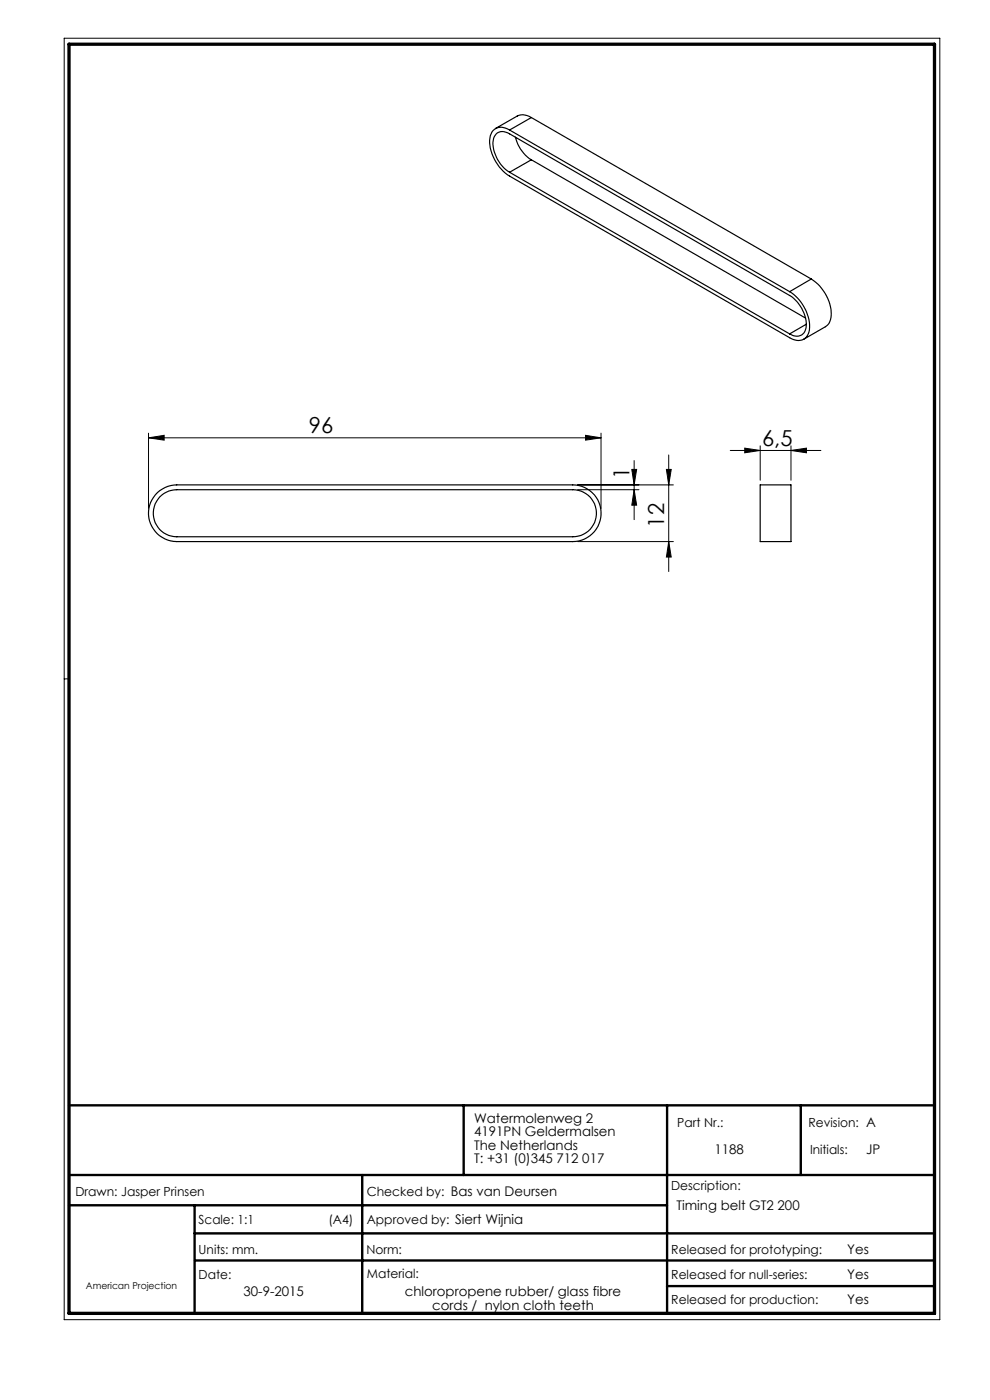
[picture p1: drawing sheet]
<svg xmlns="http://www.w3.org/2000/svg" width="210mm" height="297mm" viewBox="0 0 210 297" stroke-linecap="round" stroke-linejoin="round" font-family="sans-serif">
<g fill="none" stroke="#000" stroke-width=".21">
<path d="M13.6 8.1h185.8v271.9h-185.8zM31.5 92.9l3.3-.5v1zM31.5 91.9v16M31.5 92.9h96M124.2 92.4l3.3 .5-3.3 .5zM127.5 91.9v16M134 99.6h1l-.5 3.3zM134.5 97.7v12.5M141.4 99.6h1l-.5 3.3zM141.9 96.5v24.7M154.9 95.6h19.2M158 95.1l3.3 .5-3.3 .5z"/>
<path d="M161.3 94.6v7.3M167.8 95.6l3.3-.5v1zM167.8 94.6v7.3M122.5 114.9h20.3M122.5 102.9h20.3M122.5 103.9h13M134.5 103.9l.5 3.3h-1zM141.9 114.9l.5 3.3h-1zM14.6 144h-1"/>
</g>
<path d="M14.6 234.5h183.6M98.4 234.5v14.8M141.5 234.5v44.1M169.9 234.5v14.8M14.6 249.3h183.6M14.6 255.7h126.9M41.3 255.7v22.9M76.8 249.3v29.3M41.3 261.7h156.9M41.4 267.4h156.8M141.5 272.8h56.7" fill="none" stroke="#000" stroke-width=".5"/>
<path d="M14.6 9.4h183.6v269.2h-183.6z" fill="none" stroke="#000" stroke-width=".7"/>
<g fill="#000">
<path d="M124.2 92.4l3.3 .5-3.3 .5zM31.5 92.9l3.3-.5v1z"/>
<path d="M158 95.1l3.3 .5-3.3 .5zM167.8 95.6l3.3-.5v1z"/>
<path d="M141.9 114.9l.5 3.3h-1zM141.4 99.6h1l-.5 3.3zM134.5 103.9l.5 3.3h-1zM134 99.6h1l-.5 3.3z"/>
</g>
<g fill="none" stroke="#000" stroke-width=".25">
<path d="M108.1 36.5a7.4 7.4 0 0 1-3.4-7.2 2.07 2.07 0 0 1 3.4-.9l59.4 34.3a7.4 7.4 0 0 1 3.4 7.2 2.07 2.07 0 0 1-3.4 .9M108.1 27.6a2.55 2.55 0 0 0-2.9-.4 2.55 2.55 0 0 0-1.3 2.6 9.3 9.3 0 0 0 4.2 7.6l59.4 34.2a2.54 2.54 0 0 0 3.9-.8 8.1 8.1 0 0 0-2.6-7.9l-1.3-1M108.1 36.5l59.4 34.3M108.1 27.6l59.4 34.3M109.3 29.1a7.8 7.8 0 0 0 3.4 4.8M112.7 24.9a2.87 2.87 0 0 0-3-.3l-4.6 2.7M112.7 24.9l-4.6 2.7M112.7 24.9l59.4 34.3M112.7 33.9l-4.6 2.6M112.7 33.9l58.2 33.6M172.1 59.2a8.9 8.9 0 0 1 4.1 8.6l-.3 .8-.6 .5-4.8 2.9M172.1 59.2l-4.6 2.7"/>
<path d="M171 68.8l-3.5 2M33.4 104.5l1-.8 1.2-.5 1.9-.3h84a6 6 0 0 1 6 6 6 6 0 0 1-6 6h-84a6 6 0 0 1-5.6-3.8 6 6 0 0 1 1.5-6.6zM33.9 105.4l.8-.7 1.1-.5 1.7-.3h84a5 5 0 0 1 5 5 5 5 0 0 1-5 5h-84a5 5 0 0 1-4.6-3 5 5 0 0 1 1-5.5zM161.3 102.9h6.5v12h-6.5z"/>
</g>
<g font-size="4.7">
<text x="65.5" y="91.8">96</text>
<text x="161.6" y="94.5">6,5</text>
<text x="133.5" y="101.6" transform="rotate(-90 133.5 101.6)">1</text>
<text x="140.9" y="111.9" transform="rotate(-90 140.9 111.9)">12</text>
</g>
<g font-size="2.8">
<text x="100.5" y="238.2">Watermolenweg 2</text>
<text x="100.5" y="241.1">4191PN Geldermalsen</text>
<text x="100.5" y="243.9">The Netherlands</text>
<text x="151.5" y="244.7">1188</text>
<text x="183.8" y="244.8">JP</text>
<text x="100.5" y="246.7">T: +31 (0)345 712 017</text>
<text x="143.5" y="256.7">Timing belt GT2 200</text>
<text x="179.7" y="266">Yes</text>
<text x="51.7" y="275">30-9-2015</text>
<text x="85.9" y="275">chloropropene rubber/ glass fibre</text>
<text x="179.7" y="271.4">Yes</text>
<text x="91.7" y="277.8">cords / nylon cloth teeth</text>
<text x="179.7" y="276.6">Yes</text>
</g>
<g font-size="2.7">
<text x="143.7" y="239.1">Part Nr.:</text>
<text x="171.5" y="239.1">Revision: A</text>
<text x="171.8" y="244.8">Initials:</text>
<text x="16" y="253.7">Drawn: Jasper Prinsen</text>
<text x="77.8" y="253.7">Checked by: Bas van Deursen</text>
<text x="142.4" y="252.5">Description:</text>
<text x="42.1" y="259.7">Scale: 1:1</text>
<text x="69.7" y="259.7">(A4)</text>
<text x="77.8" y="259.7">Approved by: Siert Wijnia</text>
<text x="42.1" y="266">Units: mm.</text>
<text x="77.7" y="266">Norm:</text>
<text x="142.4" y="266">Released for prototyping:</text>
<text x="42.1" y="271.3">Date:</text>
<text x="77.8" y="271">Material:</text>
<text x="142.4" y="271.3">Released for null-series:</text>
<text x="142.4" y="276.6">Released for production:</text>
</g>
<text font-size="2" x="18.2" y="273.4">American Projection</text>
</svg>
